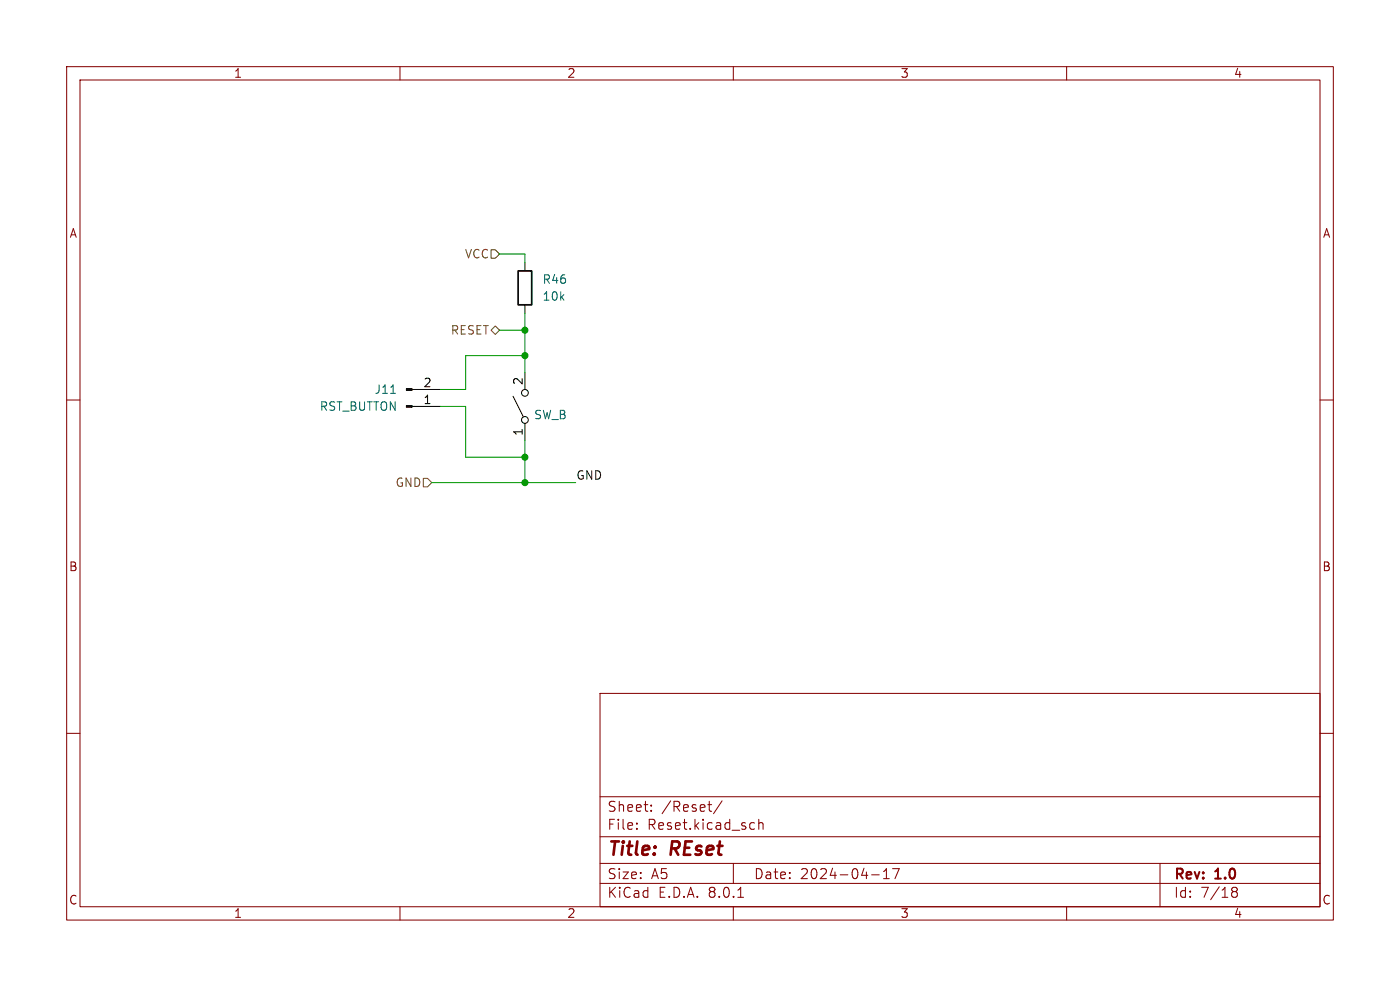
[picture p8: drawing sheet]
<svg xmlns="http://www.w3.org/2000/svg" width="297mm" height="210mm" viewBox="0 0 297 210" stroke-linecap="round" stroke-linejoin="round" font-family="sans-serif">
<g fill="none" stroke="#840000" stroke-width=".22">
<path d="M14.1 14.1h268.8v181.1h-268.8zM17 17h263v175.3h-263zM84.9 14.1v2.9M155.6 14.1v2.9M226.3 14.1v2.9M14.1 84.9h2.9M280 84.9h2.9M14.1 155.6h2.9M127.3 147.1h152.7v45.2h-152.7zM280 155.6h2.9M127.3 177.5h152.7M127.3 169h152.7"/>
<path d="M135.1 175.7v.2M135.1 174.6v.2M138.1 171.9v.2M138.1 170.8v.2M150.2 170.7h.8M150.8 172.1h.2M153.2 169.9l-1.8 2.7M159.5 174.5l.6 .1M160.1 175.8l-.6 .1M161 174.7a.53 .53 0 0 1 .9 .1v1.1M161 173.8v2.1M84.9 192.3v2.9"/>
<path d="M127.3 187.4h152.7M127.3 183.2h152.7M155.6 192.3v2.9M155.6 183.2v4.2M156.5 190.3h1.2M184.9 185.6h1.6M187.4 186.4h1.3M187.4 184.9l.6-.6v2.1M189.4 184.3h1.4l-.9 2.1M226.3 192.3v2.9M246.1 183.2v9.1M261.3 188.7l.4 .4"/>
<path d="M261.3 188.6l.4-.4 .6 .1 .2 .4-.4 .4M261.7 189.1h.4M261.7 189.1l-.4 .4M262.1 189.1l.4 .4-.1 .6-.3 .2h-.4l-.4-.4"/>
</g>
<g fill="none" stroke="#000" stroke-width=".22">
<path d="M111.4 55.7v1.8M111.4 64.7v1.8M111.4 79v3.6M87.4 82.6h6M87.4 86.2h6M108.8 84.1l2.2 4.3M111.4 89.8v3.6"/>
<circle cx="111.4" cy="89.1" r=".72"/>
<circle cx="111.4" cy="83.3" r=".72"/>
</g>
<path d="M86.2 82.4h1.2v.4h-1.2zM86.2 86h1.2v.4h-1.2z" fill="#000" stroke="#000" stroke-width=".22"/>
<path d="M82.9 83.4h1" fill="none" stroke="#006464" stroke-width=".22"/>
<path d="M109.9 57.5h2.9v7.2h-2.9z" fill="none" stroke="#000" stroke-width=".36"/>
<path d="M104.2 53h.9l.9 .9-.9 .9h-.9zM104.2 70l.9-.9 .9 .9-.9 .9zM89.8 101.5h.9l.9 .9-.9 .9h-.9z" fill="none" stroke="#725600" stroke-width=".22"/>
<path d="M106 53.9h5.4v1.8M106 70h5.4M111.4 66.5v12.5M111.4 75.4h-12.6v7.2h-5.4M93.4 86.2h5.4v10.8h12.6M111.4 93.4v9M91.6 102.4h30.5" fill="none" stroke="#009600" stroke-width=".22"/>
<g fill="#009600" stroke="#009600" stroke-width=".22">
<circle cx="111.4" cy="75.4" r=".65"/>
<circle cx="111.4" cy="70" r=".65"/>
<circle cx="111.4" cy="102.4" r=".65"/>
<circle cx="111.4" cy="97" r=".65"/>
</g>
<g font-size="3.9" fill="#840000">
<text x="128.7" y="182.3">Title:</text>
<text x="142.4" y="182.3">REset</text>
</g>
<g font-size="3" fill="#840000">
<text x="128.7" y="172.5">Sheet:</text>
<text x="140.3" y="172.5">/Reset/</text>
<text x="128.7" y="176.3">File:</text>
<text x="137.3" y="176.3">Reset.kicad_sch</text>
<text x="128.7" y="190.8">KiCad</text>
<text x="128.7" y="186.8">Size:</text>
<text x="138.1" y="186.8">A5</text>
<text x="139.6" y="190.8">E.D.A.</text>
<text x="150.4" y="190.8">8.0.1</text>
<text x="159.8" y="186.8">Date:</text>
<text x="169.7" y="186.8">2024-04-17</text>
<text x="248.9" y="187.1">Rev:</text>
<text x="248.9" y="190.8">Id:</text>
<text x="254.7" y="190.8">7/18</text>
<text x="257.9" y="187.1">1.0</text>
</g>
<g font-size="2.6" fill="#840000">
<text x="49.5" y="16.8">1</text>
<text x="120.2" y="16.8">2</text>
<text x="190.9" y="16.8">3</text>
<text x="261.6" y="16.8">4</text>
<text x="14.6" y="50.7">A</text>
<text x="280.5" y="50.7">A</text>
<text x="14.5" y="121.5">B</text>
<text x="280.4" y="121.5">B</text>
<text x="14.5" y="192.2">C</text>
<text x="49.5" y="195">1</text>
<text x="120.2" y="195">2</text>
<text x="190.9" y="195">3</text>
<text x="261.6" y="195">4</text>
<text x="280.4" y="192.2">C</text>
</g>
<g font-size="2.5" fill="#725600">
<text x="98.5" y="55.1">VCC</text>
<text x="95.5" y="71.3">RESET</text>
<text x="83.8" y="103.6">GND</text>
</g>
<g font-size="2.5" fill="#006464">
<text x="115" y="64.1">10k</text>
<text x="115" y="60.5">R46</text>
<text x="79.3" y="83.8">J11</text>
<text x="67.7" y="87.4">RST_BUTTON</text>
<text x="113.2" y="89.2">SW_B</text>
</g>
<g font-size="2.5">
<text x="89.7" y="82.3">2</text>
<text x="111" y="81.8" transform="rotate(-90 111 81.8)">2</text>
<text x="89.7" y="85.9">1</text>
<text x="111" y="92.6" transform="rotate(-90 111 92.6)">1</text>
</g>
<text font-size="2.5" fill="#0f0f0f" x="122.1" y="101.9">GND</text>
</svg>
